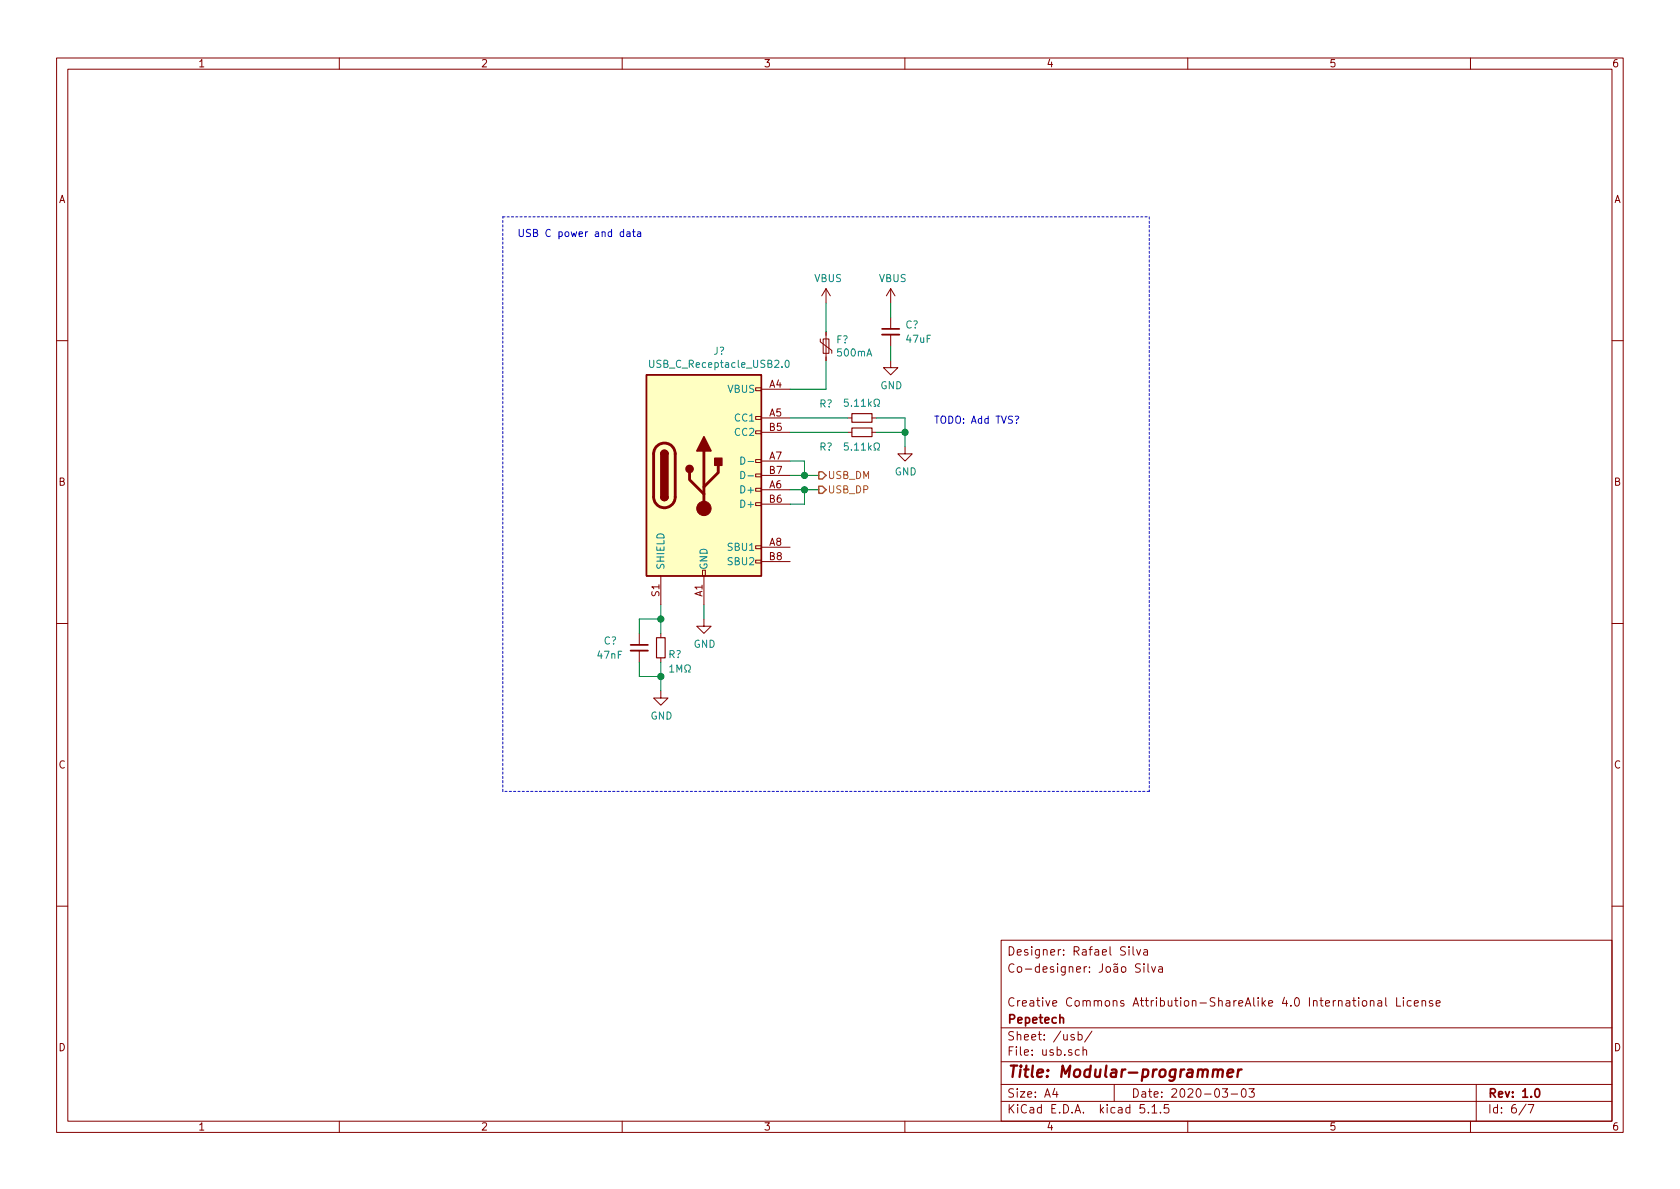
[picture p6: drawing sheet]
EESchema Schematic File Version 4
EELAYER 30 0
EELAYER END
$Descr A4 11693 8268
encoding utf-8
Sheet 6 7
Title "Modular-programmer"
Date "2020-03-03"
Rev "1.0"
Comp "Pepetech"
Comment1 "Creative Commons Attribution-ShareAlike 4.0 International License"
Comment2 ""
Comment3 "Co-designer: João Silva"
Comment4 "Designer: Rafael Silva"
$EndDescr
Text HLabel 5700 3300 2    50   Output ~ 0
USB_DM
Text HLabel 5700 3400 2    50   Output ~ 0
USB_DP
$Comp
L Connector:USB_C_Receptacle_USB2.0 J?
U 1 1
P 4900 3300
F 0 "J?" H 5007 4167 50  0000 C CNN
F 1 "USB_C_Receptacle_USB2.0" H 5007 4076 50  0000 C CNN
F 2 "" H 5050 3300 50  0001 C CNN
F 3 "https://www.usb.org/sites/default/files/documents/usb_type-c.zip" H 5050 3300 50  0001 C CNN
	1    4900 3300
	1    0    0    -1  
$EndComp
Wire Wire Line
	5500 3400 5600 3400
Wire Wire Line
	5500 3500 5600 3500
Wire Wire Line
	5600 3500 5600 3400
Connection ~ 5600 3400
Wire Wire Line
	5600 3400 5700 3400
Wire Wire Line
	5500 3200 5600 3200
Wire Wire Line
	5600 3200 5600 3300
Wire Wire Line
	5600 3300 5700 3300
Wire Wire Line
	5500 3300 5600 3300
Connection ~ 5600 3300
Wire Wire Line
	5750 2700 5750 2500
$Comp
L Device:Polyfuse_Small F?
U 1 1
P 5750 2400
F 0 "F?" H 5818 2446 50  0000 L CNN
F 1 "500mA" H 5818 2355 50  0000 L CNN
F 2 "" H 5800 2200 50  0001 L CNN
F 3 "~" H 5750 2400 50  0001 C CNN
	1    5750 2400
	1    0    0    -1  
$EndComp
Wire Wire Line
	5750 2300 5750 2100
$Comp
L Device:R_Small R?
U 1 1
P 6000 2900
F 0 "R?" V 5900 2650 50  0000 C CNN
F 1 "5.11kΩ" V 5895 2900 50  0000 C CNN
F 2 "" H 6000 2900 50  0001 C CNN
F 3 "~" H 6000 2900 50  0001 C CNN
	1    6000 2900
	0    1    1    0   
$EndComp
$Comp
L Device:R_Small R?
U 1 1
P 6000 3000
F 0 "R?" V 6100 2750 50  0000 C CNN
F 1 "5.11kΩ" V 6100 3000 50  0000 C CNN
F 2 "" H 6000 3000 50  0001 C CNN
F 3 "~" H 6000 3000 50  0001 C CNN
	1    6000 3000
	0    1    1    0   
$EndComp
Wire Wire Line
	6100 2900 6300 2900
Wire Wire Line
	6300 2900 6300 3000
Wire Wire Line
	6100 3000 6300 3000
Connection ~ 6300 3000
Wire Wire Line
	6300 3000 6300 3100
$Comp
L power:GND #PWR?
U 1 1
P 6300 3100
F 0 "#PWR?" H 6300 2850 50  0001 C CNN
F 1 "GND" H 6305 2927 50  0000 C CNN
F 2 "" H 6300 3100 50  0001 C CNN
F 3 "" H 6300 3100 50  0001 C CNN
	1    6300 3100
	1    0    0    -1  
$EndComp
Wire Wire Line
	4900 4200 4900 4300
Wire Wire Line
	4600 4200 4600 4300
Wire Wire Line
	4600 4300 4450 4300
Wire Wire Line
	4450 4300 4450 4400
Connection ~ 4600 4300
Wire Wire Line
	4600 4300 4600 4400
$Comp
L Device:R_Small R?
U 1 1
P 4600 4500
F 0 "R?" H 4550 4550 50  0000 R CNN
F 1 "1MΩ" H 4550 4650 50  0000 R CNN
F 2 "" H 4600 4500 50  0001 C CNN
F 3 "~" H 4600 4500 50  0001 C CNN
	1    4600 4500
	-1   0    0    1   
$EndComp
$Comp
L Device:C_Small C?
U 1 1
P 4450 4500
F 0 "C?" H 4200 4550 50  0000 L CNN
F 1 "47nF" H 4150 4450 50  0000 L CNN
F 2 "" H 4450 4500 50  0001 C CNN
F 3 "~" H 4450 4500 50  0001 C CNN
	1    4450 4500
	1    0    0    -1  
$EndComp
Wire Wire Line
	4450 4600 4450 4700
Wire Wire Line
	4450 4700 4600 4700
Wire Wire Line
	4600 4700 4600 4800
Wire Wire Line
	4600 4600 4600 4700
Connection ~ 4600 4700
$Comp
L power:GND #PWR?
U 1 1
P 4600 4800
F 0 "#PWR?" H 4600 4550 50  0001 C CNN
F 1 "GND" H 4605 4627 50  0000 C CNN
F 2 "" H 4600 4800 50  0001 C CNN
F 3 "" H 4600 4800 50  0001 C CNN
	1    4600 4800
	1    0    0    -1  
$EndComp
$Comp
L power:GND #PWR?
U 1 1
P 4900 4300
F 0 "#PWR?" H 4900 4050 50  0001 C CNN
F 1 "GND" H 4905 4127 50  0000 C CNN
F 2 "" H 4900 4300 50  0001 C CNN
F 3 "" H 4900 4300 50  0001 C CNN
	1    4900 4300
	1    0    0    -1  
$EndComp
$Comp
L power:VBUS #PWR?
U 1 1
P 5750 2100
F 0 "#PWR?" H 5750 1950 50  0001 C CNN
F 1 "VBUS" H 5765 2273 50  0000 C CNN
F 2 "" H 5750 2100 50  0001 C CNN
F 3 "" H 5750 2100 50  0001 C CNN
	1    5750 2100
	1    0    0    -1  
$EndComp
Wire Notes Line
	3500 1500 8000 1500
Wire Notes Line
	8000 1500 8000 5500
Wire Notes Line
	8000 5500 3500 5500
Wire Notes Line
	3500 5500 3500 1500
Text Notes 3600 1650 0    50   ~ 0
USB C power and data
$Comp
L power:VBUS #PWR?
U 1 1
P 6200 2100
F 0 "#PWR?" H 6200 1950 50  0001 C CNN
F 1 "VBUS" H 6215 2273 50  0000 C CNN
F 2 "" H 6200 2100 50  0001 C CNN
F 3 "" H 6200 2100 50  0001 C CNN
	1    6200 2100
	1    0    0    -1  
$EndComp
Wire Wire Line
	6200 2100 6200 2200
$Comp
L Device:C_Small C?
U 1 1
P 6200 2300
F 0 "C?" H 6300 2350 50  0000 L CNN
F 1 "47uF" H 6300 2250 50  0000 L CNN
F 2 "" H 6200 2300 50  0001 C CNN
F 3 "~" H 6200 2300 50  0001 C CNN
	1    6200 2300
	1    0    0    -1  
$EndComp
Wire Wire Line
	6200 2400 6200 2500
$Comp
L power:GND #PWR?
U 1 1
P 6200 2500
F 0 "#PWR?" H 6200 2250 50  0001 C CNN
F 1 "GND" H 6205 2327 50  0000 C CNN
F 2 "" H 6200 2500 50  0001 C CNN
F 3 "" H 6200 2500 50  0001 C CNN
	1    6200 2500
	1    0    0    -1  
$EndComp
Text Notes 6500 2950 0    50   ~ 0
TODO: Add TVS?\n
Wire Wire Line
	5750 2700 5500 2700
Wire Wire Line
	5500 2900 5900 2900
Wire Wire Line
	5500 3000 5900 3000
$EndSCHEMATC
